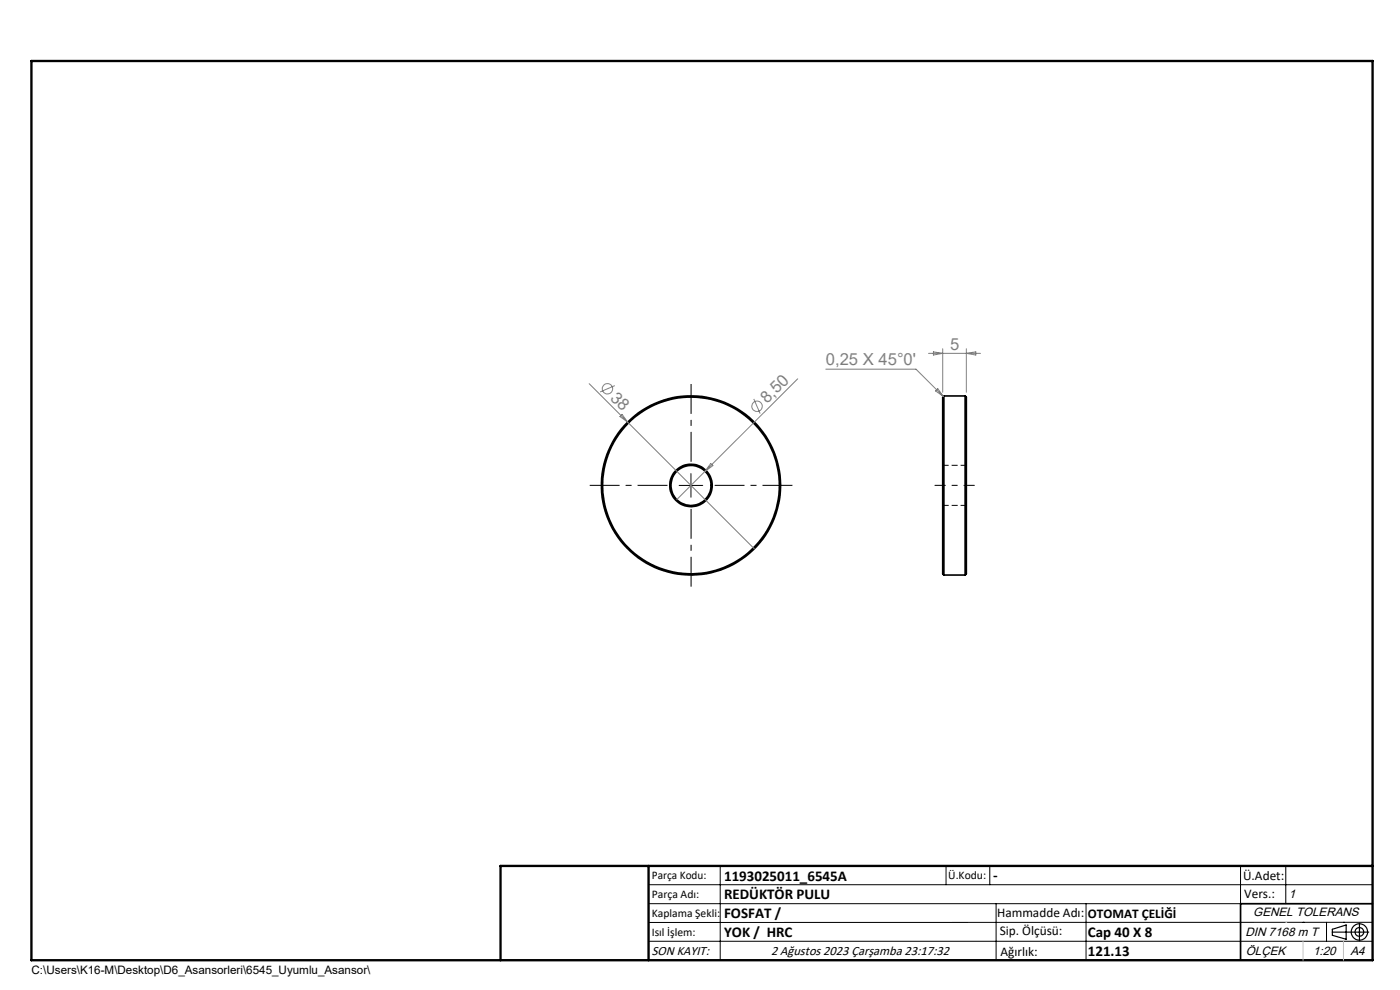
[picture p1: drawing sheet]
<svg xmlns="http://www.w3.org/2000/svg" width="297mm" height="210mm" viewBox="0 0 297 210" stroke-linecap="round" stroke-linejoin="round" font-family="sans-serif">
<g fill="none" stroke="#000" stroke-width=".35">
<path d="M200.2 84v38M200.2 84l-.2 .2v36.3a1.58 1.58 0 0 0 .2 1.5M200.2 84h4.6M204.8 84v38M204.8 84l.2 .2v36.3a1.58 1.58 0 0 1-.2 1.5M200.2 122h4.6M291.2 191.7h-28v12"/>
<circle cx="146.6" cy="103" r="4.5"/>
<circle cx="146.6" cy="103" r="19"/>
<circle cx="146.6" cy="103" r="4.3"/>
<circle cx="146.6" cy="103" r="18.8"/>
</g>
<path d="M200.3 98.7l-.3-.2M205 98.5l-.2 .2M200 107.5l.3-.3M204.8 107.2l.2 .3" fill="none" stroke="#000" stroke-width=".21" stroke-dasharray="1.3 .6" stroke-linecap="butt"/>
<path d="M204.8 98.7h-4.5M200.3 107.2h4.5" fill="none" stroke="#000" stroke-width=".21" stroke-dasharray="1.3 .6" stroke-dashoffset=".3" stroke-linecap="butt"/>
<g fill="none" stroke="#808080" stroke-width=".21">
<path d="M175.2 78.3h19.1l5.8 5.8M197 75h11M198 74.6l2 .4-2 .3zM200 74v9.2M205 74v9.2M205 75l2-.4v.7zM125 81.4l35 35M130.4 81.8l-3.1 1.3M132 87.9l1.1 1.6-1.6-1.1zM149.6 100l-6 6M150.8 98.3l.4 .5-1.6 1.2zM159.9 84.6l1.4 3.1"/>
<path d="M169.2 80.4l-19.6 19.6M198.9 82.4l1.2 1.7-1.6-1.2z"/>
<circle cx="128.9" cy="82.5" r="1.1"/>
<circle cx="160.6" cy="86.2" r="1.1"/>
</g>
<g fill="none" stroke="#000" stroke-width=".25">
<path d="M282.6 197.7h7.8M282.6 197.1l3-.9v3l-3-.8zM288.4 195.8v3.8M106.2 203.7h185"/>
<circle cx="288.4" cy="197.7" r="1.74"/>
<circle cx="288.4" cy="197.7" r=".93"/>
</g>
<path d="M206.8 103h-8.5" fill="none" stroke="#000" stroke-width=".21" stroke-dasharray="15.2 1.3 1.3 1.3" stroke-dashoffset="12.9" stroke-linecap="butt"/>
<path d="M146.6 98v-16.5M141.6 103h-16.5M146.6 108v16.5M151.6 103h16.5" fill="none" stroke="#000" stroke-width=".21" stroke-dasharray="15.2 1.3 1.3 1.3" stroke-dashoffset="8.9" stroke-linecap="butt"/>
<g fill="none" stroke="#000" stroke-width=".21">
<path d="M144.1 103h5M146.6 100.5v5M137.6 187.7h153.6M137.6 191.7h153.6M137.6 199.7h153.6M152.8 183.7v20M200.7 183.7v4M210 183.7v4M211.3 191.7v12M230.4 191.7v12M263.2 183.7v20M272.8 183.7v8"/>
<path d="M276.4 195.6h.1M281.4 195.6v4.1M285 195.6h.1M291.2 195.6l-153.6 .1"/>
</g>
<path d="M6.7 12.9h284.5v190.8h-284.5zM137.6 183.7v20M291.2 183.7h-185v20" fill="none" stroke="#000" stroke-width=".5"/>
<path d="M276.4 199.7v4M285 199.7v4" fill="none" stroke="#c0c0c0" stroke-width=".21"/>
<path d="M272.8 195.6h.1" fill="none" stroke="#c0c0c0" stroke-width=".25"/>
<g font-size="3.5" fill="#808080">
<text x="175.2" y="77.5">0,25 X 45°0'</text>
<text x="201.5" y="74.2">5</text>
<text x="129.3" y="84.6" transform="rotate(45 129.3 84.6)">38</text>
<text x="162.7" y="85.7" transform="rotate(-45 162.7 85.7)">8,50</text>
</g>
<g font-size="3.2">
<text x="153.6" y="186.8">1193025011_6545A</text>
<text x="153.6" y="190.8">REDÜKTÖR PULU</text>
<text x="210.7" y="186.6">-</text>
<text x="153.6" y="194.8">FOSFAT /</text>
<text x="153.6" y="198.8">YOK / HRC</text>
<text x="230.8" y="198.7">Cap 40 X 8</text>
<text x="230.8" y="202.8">121.13</text>
</g>
<g font-size="2.8">
<text x="263.7" y="186.7">Ü.Adet:</text>
<text x="263.9" y="190.5">Vers.:</text>
<text x="211.5" y="194.5">Hammadde Adı:</text>
<text x="230.8" y="194.7">OTOMAT ÇELİĞİ</text>
<text x="138.3" y="202.6">SON KAYIT:</text>
<text x="163.6" y="202.6">2 Ağustos 2023 Çarşamba 23:17:32</text>
<text x="212.1" y="198.4">Sip. Ölçüsü:</text>
<text x="212.2" y="202.7">Ağırlık:</text>
</g>
<g font-size="2.6">
<text x="273.4" y="190.4">1</text>
<text x="265.9" y="194.4">GENEL TOLERANS</text>
<text x="264.2" y="198.5">DIN 7168 m T</text>
<text x="264.3" y="202.6">ÖLÇEK</text>
<text x="278.5" y="202.6">1:20</text>
<text x="286.5" y="202.6">A4</text>
</g>
<g font-size="2.5">
<text x="138.3" y="186.4">Parça Kodu:</text>
<text x="138.3" y="190.5">Parça Adı:</text>
<text x="201.2" y="186.5">Ü.Kodu:</text>
<text x="138.3" y="194.5">Kaplama Şekli:</text>
<text x="138.3" y="198.6">Isıl İşlem:</text>
<text x="6.7" y="206.7">C:\Users\K16-M\Desktop\D6_Asansorleri\6545_Uyumlu_Asansor\</text>
</g>
</svg>
